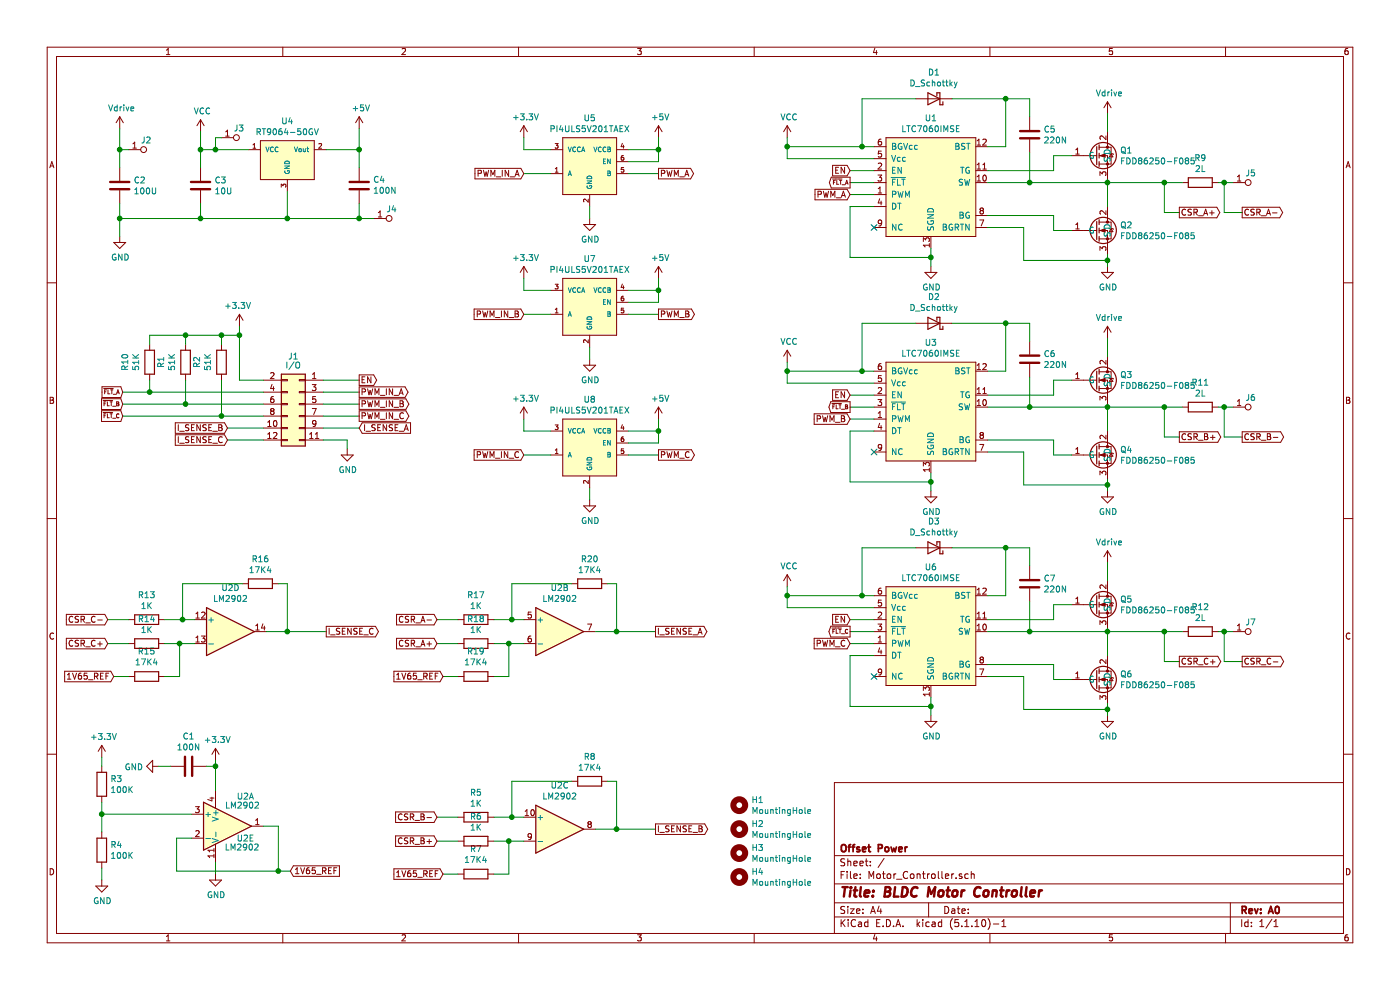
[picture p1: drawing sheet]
EESchema Schematic File Version 4
EELAYER 30 0
EELAYER END
$Descr A4 11693 8268
encoding utf-8
Sheet 1 1
Title "BLDC Motor Controller"
Date ""
Rev "A0"
Comp "Offset Power"
Comment1 ""
Comment2 ""
Comment3 ""
Comment4 ""
$EndDescr
$Comp
L Project_Library:LTC7060IMSE U1
U 1 1
P 7775 1500
F 0 "U1" H 7775 2015 50  0000 C CNN
F 1 "LTC7060IMSE" H 7775 1924 50  0000 C CNN
F 2 "Package_SO:MSOP-12-1EP_3x4mm_P0.65mm_EP1.65x2.85mm" H 7775 725 50  0001 C CNN
F 3 "" H 7500 1900 50  0001 C CNN
	1    7775 1500
	1    0    0    -1  
$EndComp
$Comp
L power:VCC #PWR0101
U 1 1
P 6575 1150
F 0 "#PWR0101" H 6575 1000 50  0001 C CNN
F 1 "VCC" H 6590 1323 50  0000 C CNN
F 2 "" H 6575 1150 50  0001 C CNN
F 3 "" H 6575 1150 50  0001 C CNN
	1    6575 1150
	1    0    0    -1  
$EndComp
Wire Wire Line
	6575 1150 6575 1225
Wire Wire Line
	7300 1325 6575 1325
Wire Wire Line
	6575 1325 6575 1225
Connection ~ 6575 1225
Wire Wire Line
	6575 1225 7200 1225
Wire Wire Line
	7100 1525 7300 1525
Text GLabel 7100 1625 0    50   Input ~ 0
PWM_A
NoConn ~ 7300 1900
Wire Wire Line
	7300 1725 7100 1725
Wire Wire Line
	7100 1725 7100 2150
Wire Wire Line
	7100 2150 7775 2150
Wire Wire Line
	7775 2150 7775 2075
$Comp
L power:GND #PWR0102
U 1 1
P 7775 2225
F 0 "#PWR0102" H 7775 1975 50  0001 C CNN
F 1 "GND" H 7780 2052 50  0000 C CNN
F 2 "" H 7775 2225 50  0001 C CNN
F 3 "" H 7775 2225 50  0001 C CNN
	1    7775 2225
	1    0    0    -1  
$EndComp
Wire Wire Line
	7775 2225 7775 2150
Connection ~ 7775 2150
$Comp
L Device:D_Schottky D1
U 1 1
P 7800 825
F 0 "D1" H 7800 608 50  0000 C CNN
F 1 "D_Schottky" H 7800 699 50  0000 C CNN
F 2 "Diode_SMD:D_SOD-123F" H 7800 825 50  0001 C CNN
F 3 "~" H 7800 825 50  0001 C CNN
	1    7800 825 
	-1   0    0    1   
$EndComp
Wire Wire Line
	7650 825  7200 825 
Wire Wire Line
	7200 825  7200 1225
Connection ~ 7200 1225
Wire Wire Line
	7200 1225 7300 1225
Wire Wire Line
	7950 825  8400 825 
Wire Wire Line
	8400 825  8400 1225
Wire Wire Line
	8400 1225 8250 1225
$Comp
L Project_Library:FDD86250-F085‎ Q2
U 1 1
P 9250 1925
F 0 "Q2" H 9354 1971 50  0000 L CNN
F 1 "FDD86250-F085‎" H 9354 1880 50  0000 L CNN
F 2 "Package_TO_SOT_SMD:TO-252-2" H 9275 1450 50  0001 C CNN
F 3 "" H 9200 2100 50  0001 C CNN
	1    9250 1925
	1    0    0    -1  
$EndComp
$Comp
L Project_Library:FDD86250-F085‎ Q1
U 1 1
P 9250 1300
F 0 "Q1" H 9354 1346 50  0000 L CNN
F 1 "FDD86250-F085‎" H 9354 1255 50  0000 L CNN
F 2 "Package_TO_SOT_SMD:TO-252-2" H 9275 825 50  0001 C CNN
F 3 "" H 9200 1475 50  0001 C CNN
	1    9250 1300
	1    0    0    -1  
$EndComp
Wire Wire Line
	8950 1925 8800 1925
Wire Wire Line
	8800 1925 8800 1800
Wire Wire Line
	8800 1800 8250 1800
$Comp
L power:GND #PWR0103
U 1 1
P 9250 2225
F 0 "#PWR0103" H 9250 1975 50  0001 C CNN
F 1 "GND" H 9255 2052 50  0000 C CNN
F 2 "" H 9250 2225 50  0001 C CNN
F 3 "" H 9250 2225 50  0001 C CNN
	1    9250 2225
	1    0    0    -1  
$EndComp
Wire Wire Line
	9250 2225 9250 2175
Wire Wire Line
	8250 1900 8550 1900
Wire Wire Line
	8550 1900 8550 2175
Wire Wire Line
	8550 2175 9250 2175
Connection ~ 9250 2175
Wire Wire Line
	9250 2175 9250 2125
Wire Wire Line
	8250 1525 8600 1525
Wire Wire Line
	9250 1525 9250 1500
Connection ~ 9250 1525
Wire Wire Line
	8950 1300 8800 1300
Wire Wire Line
	8800 1300 8800 1425
Wire Wire Line
	8800 1425 8250 1425
$Comp
L power:Vdrive #PWR0104
U 1 1
P 9250 950
F 0 "#PWR0104" H 9050 800 50  0001 C CNN
F 1 "Vdrive" H 9265 1123 50  0000 C CNN
F 2 "" H 9250 950 50  0001 C CNN
F 3 "" H 9250 950 50  0001 C CNN
	1    9250 950 
	1    0    0    -1  
$EndComp
Wire Wire Line
	9250 950  9250 1100
$Comp
L Project_Library:PowerTab J2
U 1 1
P 1125 1250
F 0 "J2" H 1075 1175 50  0000 R CNN
F 1 "PowerTab" H 922 1220 50  0001 R CNN
F 2 "TestPoint:TestPoint_THTPad_D4.0mm_Drill2.0mm" H 1025 975 50  0001 C CNN
F 3 "" H 1125 1250 50  0001 C CNN
	1    1125 1250
	-1   0    0    1   
$EndComp
Wire Wire Line
	9250 1525 9250 1725
$Comp
L Device:C C1
U 1 1
P 1575 6400
F 0 "C1" V 1323 6400 50  0000 C CNN
F 1 "100N" V 1414 6400 50  0000 C CNN
F 2 "Capacitor_SMD:C_0603_1608Metric_Pad1.08x0.95mm_HandSolder" H 1613 6250 50  0001 C CNN
F 3 "~" H 1575 6400 50  0001 C CNN
	1    1575 6400
	0    1    1    0   
$EndComp
Wire Wire Line
	1725 6400 1800 6400
$Comp
L power:+3.3V #PWR0109
U 1 1
P 1800 6350
F 0 "#PWR0109" H 1800 6200 50  0001 C CNN
F 1 "+3.3V" H 1815 6523 50  0000 C CNN
F 2 "" H 1800 6350 50  0001 C CNN
F 3 "" H 1800 6350 50  0001 C CNN
	1    1800 6350
	1    0    0    -1  
$EndComp
$Comp
L power:GND #PWR0110
U 1 1
P 1325 6400
F 0 "#PWR0110" H 1325 6150 50  0001 C CNN
F 1 "GND" V 1330 6272 50  0000 R CNN
F 2 "" H 1325 6400 50  0001 C CNN
F 3 "" H 1325 6400 50  0001 C CNN
	1    1325 6400
	0    1    1    0   
$EndComp
$Comp
L Device:R R3
U 1 1
P 850 6550
F 0 "R3" H 920 6596 50  0000 L CNN
F 1 "100K" H 920 6505 50  0000 L CNN
F 2 "Resistor_SMD:R_1206_3216Metric_Pad1.30x1.75mm_HandSolder" V 780 6550 50  0001 C CNN
F 3 "~" H 850 6550 50  0001 C CNN
	1    850  6550
	1    0    0    -1  
$EndComp
$Comp
L Device:R R4
U 1 1
P 850 7100
F 0 "R4" H 920 7146 50  0000 L CNN
F 1 "100K" H 920 7055 50  0000 L CNN
F 2 "Resistor_SMD:R_1206_3216Metric_Pad1.30x1.75mm_HandSolder" V 780 7100 50  0001 C CNN
F 3 "~" H 850 7100 50  0001 C CNN
	1    850  7100
	1    0    0    -1  
$EndComp
Wire Wire Line
	1600 7000 1475 7000
Wire Wire Line
	1475 7000 1475 7275
Wire Wire Line
	1475 7275 2325 7275
Wire Wire Line
	2325 7275 2325 6900
Wire Wire Line
	2325 6900 2200 6900
Wire Wire Line
	1600 6800 850  6800
Wire Wire Line
	850  6800 850  6700
Wire Wire Line
	850  6800 850  6950
Connection ~ 850  6800
$Comp
L power:GND #PWR0111
U 1 1
P 850 7350
F 0 "#PWR0111" H 850 7100 50  0001 C CNN
F 1 "GND" H 855 7177 50  0000 C CNN
F 2 "" H 850 7350 50  0001 C CNN
F 3 "" H 850 7350 50  0001 C CNN
	1    850  7350
	1    0    0    -1  
$EndComp
Wire Wire Line
	850  7350 850  7250
$Comp
L power:+3.3V #PWR0112
U 1 1
P 850 6325
F 0 "#PWR0112" H 850 6175 50  0001 C CNN
F 1 "+3.3V" H 865 6498 50  0000 C CNN
F 2 "" H 850 6325 50  0001 C CNN
F 3 "" H 850 6325 50  0001 C CNN
	1    850  6325
	1    0    0    -1  
$EndComp
Wire Wire Line
	1800 6350 1800 6400
$Comp
L Device:R R5
U 1 1
P 3975 6825
F 0 "R5" V 3768 6825 50  0000 C CNN
F 1 "1K" V 3859 6825 50  0000 C CNN
F 2 "Resistor_SMD:R_1206_3216Metric_Pad1.30x1.75mm_HandSolder" V 3905 6825 50  0001 C CNN
F 3 "~" H 3975 6825 50  0001 C CNN
	1    3975 6825
	0    1    1    0   
$EndComp
Connection ~ 1800 6400
Wire Wire Line
	1800 6400 1800 6600
$Comp
L Device:R R6
U 1 1
P 3975 7025
F 0 "R6" V 3768 7025 50  0000 C CNN
F 1 "1K" V 3859 7025 50  0000 C CNN
F 2 "Resistor_SMD:R_1206_3216Metric_Pad1.30x1.75mm_HandSolder" V 3905 7025 50  0001 C CNN
F 3 "~" H 3975 7025 50  0001 C CNN
	1    3975 7025
	0    1    1    0   
$EndComp
Wire Wire Line
	4125 6825 4275 6825
Wire Wire Line
	4375 7025 4250 7025
Wire Wire Line
	3825 7025 3650 7025
Wire Wire Line
	3825 6825 3650 6825
$Comp
L Device:R R8
U 1 1
P 4925 6525
F 0 "R8" V 4718 6525 50  0000 C CNN
F 1 "17K4" V 4809 6525 50  0000 C CNN
F 2 "Resistor_SMD:R_1206_3216Metric_Pad1.30x1.75mm_HandSolder" V 4855 6525 50  0001 C CNN
F 3 "~" H 4925 6525 50  0001 C CNN
	1    4925 6525
	0    1    1    0   
$EndComp
$Comp
L power:GND #PWR0113
U 1 1
P 1800 7300
F 0 "#PWR0113" H 1800 7050 50  0001 C CNN
F 1 "GND" H 1805 7127 50  0000 C CNN
F 2 "" H 1800 7300 50  0001 C CNN
F 3 "" H 1800 7300 50  0001 C CNN
	1    1800 7300
	1    0    0    -1  
$EndComp
Wire Wire Line
	1800 7300 1800 7200
$Comp
L Device:R R7
U 1 1
P 3975 7300
F 0 "R7" V 4182 7300 50  0000 C CNN
F 1 "17K4" V 4091 7300 50  0000 C CNN
F 2 "Resistor_SMD:R_1206_3216Metric_Pad1.30x1.75mm_HandSolder" V 3905 7300 50  0001 C CNN
F 3 "~" H 3975 7300 50  0001 C CNN
	1    3975 7300
	0    -1   -1   0   
$EndComp
Connection ~ 4250 7025
Wire Wire Line
	4250 7025 4125 7025
Wire Wire Line
	4275 6825 4275 6525
Wire Wire Line
	4275 6525 4775 6525
Connection ~ 4275 6825
Wire Wire Line
	4275 6825 4375 6825
Wire Wire Line
	5075 6525 5150 6525
Wire Wire Line
	5150 6525 5150 6925
Wire Wire Line
	5150 6925 4975 6925
Wire Wire Line
	5150 6925 5475 6925
Connection ~ 5150 6925
Wire Wire Line
	4125 7300 4250 7300
Wire Wire Line
	4250 7025 4250 7300
$Comp
L Device:R R9
U 1 1
P 10025 1525
F 0 "R9" V 9818 1525 50  0000 C CNN
F 1 "2L" V 9909 1525 50  0000 C CNN
F 2 "Project_Library:CSS2H-3920K-2L00FE_Small_Outline" V 9955 1525 50  0001 C CNN
F 3 "~" H 10025 1525 50  0001 C CNN
	1    10025 1525
	0    1    1    0   
$EndComp
Wire Wire Line
	9250 1525 9725 1525
Wire Wire Line
	10175 1525 10225 1525
Text GLabel 10375 1775 2    50   Output ~ 0
CSR_A-
Text GLabel 9850 1775 2    50   Output ~ 0
CSR_A+
Wire Wire Line
	10375 1775 10225 1775
Wire Wire Line
	10225 1775 10225 1525
Connection ~ 10225 1525
Wire Wire Line
	10225 1525 10300 1525
Wire Wire Line
	9850 1775 9725 1775
Wire Wire Line
	9725 1775 9725 1525
Connection ~ 9725 1525
Wire Wire Line
	9725 1525 9875 1525
Text GLabel 3650 7025 0    50   Input ~ 0
CSR_B+
Text GLabel 3650 6825 0    50   Input ~ 0
CSR_B-
Text GLabel 5475 6925 2    50   Output ~ 0
I_SENSE_B
$Comp
L Project_Library:PowerTab J4
U 1 1
P 3175 1825
F 0 "J4" H 3125 1750 50  0000 R CNN
F 1 "PowerTab" H 2972 1795 50  0001 R CNN
F 2 "TestPoint:TestPoint_THTPad_D4.0mm_Drill2.0mm" H 3075 1550 50  0001 C CNN
F 3 "" H 3175 1825 50  0001 C CNN
	1    3175 1825
	-1   0    0    1   
$EndComp
$Comp
L power:GND #PWR02
U 1 1
P 1000 1975
F 0 "#PWR02" H 1000 1725 50  0001 C CNN
F 1 "GND" H 1005 1802 50  0000 C CNN
F 2 "" H 1000 1975 50  0001 C CNN
F 3 "" H 1000 1975 50  0001 C CNN
	1    1000 1975
	1    0    0    -1  
$EndComp
Wire Wire Line
	1000 1975 1000 1825
Wire Wire Line
	1000 1825 1675 1825
$Comp
L power:Vdrive #PWR01
U 1 1
P 1000 1075
F 0 "#PWR01" H 800 925 50  0001 C CNN
F 1 "Vdrive" H 1015 1248 50  0000 C CNN
F 2 "" H 1000 1075 50  0001 C CNN
F 3 "" H 1000 1075 50  0001 C CNN
	1    1000 1075
	1    0    0    -1  
$EndComp
Wire Wire Line
	1000 1075 1000 1250
Wire Wire Line
	1000 1250 1075 1250
$Comp
L power:VCC #PWR03
U 1 1
P 1675 1100
F 0 "#PWR03" H 1675 950 50  0001 C CNN
F 1 "VCC" H 1690 1273 50  0000 C CNN
F 2 "" H 1675 1100 50  0001 C CNN
F 3 "" H 1675 1100 50  0001 C CNN
	1    1675 1100
	1    0    0    -1  
$EndComp
Wire Wire Line
	1675 1100 1675 1250
$Comp
L Device:C C2
U 1 1
P 1000 1550
F 0 "C2" H 1115 1596 50  0000 L CNN
F 1 "100U" H 1115 1505 50  0000 L CNN
F 2 "Capacitor_THT:CP_Radial_D10.0mm_P5.00mm" H 1038 1400 50  0001 C CNN
F 3 "~" H 1000 1550 50  0001 C CNN
	1    1000 1550
	1    0    0    -1  
$EndComp
$Comp
L Device:C C3
U 1 1
P 1675 1550
F 0 "C3" H 1790 1596 50  0000 L CNN
F 1 "10U" H 1790 1505 50  0000 L CNN
F 2 "Capacitor_THT:CP_Radial_D5.0mm_P2.00mm" H 1713 1400 50  0001 C CNN
F 3 "~" H 1675 1550 50  0001 C CNN
	1    1675 1550
	1    0    0    -1  
$EndComp
Wire Wire Line
	1675 1400 1675 1250
Connection ~ 1675 1250
Wire Wire Line
	1675 1825 1675 1700
Connection ~ 1675 1825
Wire Wire Line
	1000 1400 1000 1250
Connection ~ 1000 1250
Wire Wire Line
	1000 1700 1000 1825
Connection ~ 1000 1825
$Comp
L Project_Library:PowerTab J5
U 1 1
P 10350 1525
F 0 "J5" H 10300 1450 50  0000 R CNN
F 1 "PowerTab" H 10147 1495 50  0001 R CNN
F 2 "TestPoint:TestPoint_THTPad_D4.0mm_Drill2.0mm" H 10250 1250 50  0001 C CNN
F 3 "" H 10350 1525 50  0001 C CNN
	1    10350 1525
	-1   0    0    1   
$EndComp
Wire Wire Line
	3125 1825 3000 1825
Wire Wire Line
	2400 1825 2400 1600
$Comp
L Project_Library:RT9064-50GV U4
U 1 1
P 2400 1300
F 0 "U4" H 2400 1590 50  0000 C CNN
F 1 "RT9064-50GV" H 2400 1499 50  0000 C CNN
F 2 "Package_TO_SOT_SMD:SOT-23" H 2425 775 50  0001 C CNN
F 3 "" H 2275 1350 50  0001 C CNN
	1    2400 1300
	1    0    0    -1  
$EndComp
$Comp
L power:+5V #PWR0114
U 1 1
P 3000 1075
F 0 "#PWR0114" H 3000 925 50  0001 C CNN
F 1 "+5V" H 3015 1248 50  0000 C CNN
F 2 "" H 3000 1075 50  0001 C CNN
F 3 "" H 3000 1075 50  0001 C CNN
	1    3000 1075
	1    0    0    -1  
$EndComp
Wire Wire Line
	3000 1075 3000 1250
Wire Wire Line
	3000 1250 2725 1250
$Comp
L Device:C C4
U 1 1
P 3000 1550
F 0 "C4" H 2885 1504 50  0000 R CNN
F 1 "100N" H 2885 1595 50  0000 R CNN
F 2 "Capacitor_SMD:C_0603_1608Metric_Pad1.08x0.95mm_HandSolder" H 3038 1400 50  0001 C CNN
F 3 "~" H 3000 1550 50  0001 C CNN
	1    3000 1550
	-1   0    0    1   
$EndComp
Wire Wire Line
	3000 1400 3000 1250
Connection ~ 3000 1250
Wire Wire Line
	3000 1700 3000 1825
Wire Wire Line
	3000 1825 2400 1825
Connection ~ 2400 1825
$Comp
L power:+3.3V #PWR0115
U 1 1
P 4375 1150
F 0 "#PWR0115" H 4375 1000 50  0001 C CNN
F 1 "+3.3V" H 4390 1323 50  0000 C CNN
F 2 "" H 4375 1150 50  0001 C CNN
F 3 "" H 4375 1150 50  0001 C CNN
	1    4375 1150
	1    0    0    -1  
$EndComp
Wire Wire Line
	4375 1150 4375 1250
$Comp
L power:+5V #PWR0116
U 1 1
P 5500 1150
F 0 "#PWR0116" H 5500 1000 50  0001 C CNN
F 1 "+5V" H 5515 1323 50  0000 C CNN
F 2 "" H 5500 1150 50  0001 C CNN
F 3 "" H 5500 1150 50  0001 C CNN
	1    5500 1150
	1    0    0    -1  
$EndComp
Wire Wire Line
	5500 1150 5500 1250
Wire Wire Line
	2000 2725 2000 2800
Wire Wire Line
	2000 3175 2200 3175
$Comp
L power:GND #PWR0119
U 1 1
P 2900 3750
F 0 "#PWR0119" H 2900 3500 50  0001 C CNN
F 1 "GND" H 2905 3577 50  0000 C CNN
F 2 "" H 2900 3750 50  0001 C CNN
F 3 "" H 2900 3750 50  0001 C CNN
	1    2900 3750
	1    0    0    -1  
$EndComp
Wire Wire Line
	2900 3750 2900 3675
Wire Wire Line
	2900 3675 2700 3675
Text GLabel 3000 3275 2    50   Output ~ 0
PWM_IN_A
Text GLabel 3000 3575 2    50   Input ~ 0
I_SENSE_A
Wire Wire Line
	3000 3275 2700 3275
Wire Wire Line
	3000 3575 2700 3575
Connection ~ 3000 1825
Wire Wire Line
	1675 1825 2400 1825
$Comp
L Device:C C5
U 1 1
P 8600 1125
F 0 "C5" H 8715 1171 50  0000 L CNN
F 1 "220N" H 8715 1080 50  0000 L CNN
F 2 "Capacitor_SMD:C_0603_1608Metric_Pad1.08x0.95mm_HandSolder" H 8638 975 50  0001 C CNN
F 3 "~" H 8600 1125 50  0001 C CNN
	1    8600 1125
	1    0    0    -1  
$EndComp
Wire Wire Line
	8600 975  8600 825 
Wire Wire Line
	8600 825  8400 825 
Connection ~ 8400 825 
Wire Wire Line
	8600 1275 8600 1525
Connection ~ 8600 1525
Wire Wire Line
	8600 1525 9250 1525
Text GLabel 4375 1450 0    50   Input ~ 0
PWM_IN_A
Text GLabel 5500 1450 2    50   Output ~ 0
PWM_A
Connection ~ 5500 1250
Wire Wire Line
	5500 1350 5500 1250
Wire Wire Line
	4375 1450 4600 1450
Wire Wire Line
	5500 1250 5250 1250
Wire Wire Line
	5250 1350 5500 1350
Wire Wire Line
	4375 1250 4600 1250
Wire Wire Line
	4925 1825 4925 1725
$Comp
L power:GND #PWR0117
U 1 1
P 4925 1825
F 0 "#PWR0117" H 4925 1575 50  0001 C CNN
F 1 "GND" H 4930 1652 50  0000 C CNN
F 2 "" H 4925 1825 50  0001 C CNN
F 3 "" H 4925 1825 50  0001 C CNN
	1    4925 1825
	1    0    0    -1  
$EndComp
Wire Wire Line
	5500 1450 5250 1450
$Comp
L Project_Library:PI4ULS5V201TAEX U5
U 1 1
P 4925 1375
F 0 "U5" H 4925 1765 50  0000 C CNN
F 1 "PI4ULS5V201TAEX" H 4925 1674 50  0000 C CNN
F 2 "Package_TO_SOT_SMD:SOT-23-6" H 4925 700 50  0001 C CNN
F 3 "" H 4875 1575 50  0001 C CNN
	1    4925 1375
	1    0    0    -1  
$EndComp
$Comp
L Connector_Generic:Conn_02x06_Odd_Even J1
U 1 1
P 2500 3375
F 0 "J1" H 2550 3775 50  0000 C CNN
F 1 "I/O" H 2550 3700 50  0000 C CNN
F 2 "Connector_PinHeader_2.54mm:PinHeader_2x06_P2.54mm_Vertical" H 2500 3375 50  0001 C CNN
F 3 "~" H 2500 3375 50  0001 C CNN
	1    2500 3375
	-1   0    0    -1  
$EndComp
Connection ~ 2000 2800
Wire Wire Line
	2000 2800 2000 3175
Text GLabel 3000 3175 2    50   Output ~ 0
EN
Wire Wire Line
	3000 3175 2700 3175
Text GLabel 1025 3375 0    33   Input ~ 0
~FLT~_B
Text GLabel 1025 3275 0    33   Input ~ 0
~FLT~_A
Text GLabel 7100 1525 0    33   Output ~ 0
~FLT~_A
Text GLabel 7100 1425 0    50   Input ~ 0
EN
Wire Wire Line
	7100 1425 7300 1425
Wire Wire Line
	7100 1625 7300 1625
$Comp
L Mechanical:MountingHole H1
U 1 1
P 6175 6725
F 0 "H1" H 6275 6771 50  0000 L CNN
F 1 "MountingHole" H 6275 6680 50  0000 L CNN
F 2 "MountingHole:MountingHole_2.2mm_M2" H 6175 6725 50  0001 C CNN
F 3 "~" H 6175 6725 50  0001 C CNN
	1    6175 6725
	1    0    0    -1  
$EndComp
$Comp
L Mechanical:MountingHole H2
U 1 1
P 6175 6925
F 0 "H2" H 6275 6971 50  0000 L CNN
F 1 "MountingHole" H 6275 6880 50  0000 L CNN
F 2 "MountingHole:MountingHole_2.2mm_M2" H 6175 6925 50  0001 C CNN
F 3 "~" H 6175 6925 50  0001 C CNN
	1    6175 6925
	1    0    0    -1  
$EndComp
$Comp
L Mechanical:MountingHole H3
U 1 1
P 6175 7125
F 0 "H3" H 6275 7171 50  0000 L CNN
F 1 "MountingHole" H 6275 7080 50  0000 L CNN
F 2 "MountingHole:MountingHole_2.2mm_M2" H 6175 7125 50  0001 C CNN
F 3 "~" H 6175 7125 50  0001 C CNN
	1    6175 7125
	1    0    0    -1  
$EndComp
$Comp
L Mechanical:MountingHole H4
U 1 1
P 6175 7325
F 0 "H4" H 6275 7371 50  0000 L CNN
F 1 "MountingHole" H 6275 7280 50  0000 L CNN
F 2 "MountingHole:MountingHole_2.2mm_M2" H 6175 7325 50  0001 C CNN
F 3 "~" H 6175 7325 50  0001 C CNN
	1    6175 7325
	1    0    0    -1  
$EndComp
Text GLabel 1025 3475 0    33   Input ~ 0
~FLT~_C
Text GLabel 3000 3375 2    50   Output ~ 0
PWM_IN_B
Wire Wire Line
	3000 3375 2700 3375
Text GLabel 3000 3475 2    50   Output ~ 0
PWM_IN_C
Wire Wire Line
	3000 3475 2700 3475
$Comp
L Project_Library:LTC7060IMSE U3
U 1 1
P 7775 3375
F 0 "U3" H 7775 3890 50  0000 C CNN
F 1 "LTC7060IMSE" H 7775 3799 50  0000 C CNN
F 2 "Package_SO:MSOP-12-1EP_3x4mm_P0.65mm_EP1.65x2.85mm" H 7775 2600 50  0001 C CNN
F 3 "" H 7500 3775 50  0001 C CNN
	1    7775 3375
	1    0    0    -1  
$EndComp
$Comp
L power:VCC #PWR04
U 1 1
P 6575 3025
F 0 "#PWR04" H 6575 2875 50  0001 C CNN
F 1 "VCC" H 6590 3198 50  0000 C CNN
F 2 "" H 6575 3025 50  0001 C CNN
F 3 "" H 6575 3025 50  0001 C CNN
	1    6575 3025
	1    0    0    -1  
$EndComp
Wire Wire Line
	6575 3025 6575 3100
Wire Wire Line
	7300 3200 6575 3200
Wire Wire Line
	6575 3200 6575 3100
Connection ~ 6575 3100
Wire Wire Line
	6575 3100 7200 3100
Wire Wire Line
	7100 3400 7300 3400
Text GLabel 7100 3500 0    50   Input ~ 0
PWM_B
NoConn ~ 7300 3775
Wire Wire Line
	7300 3600 7100 3600
Wire Wire Line
	7100 3600 7100 4025
Wire Wire Line
	7100 4025 7775 4025
Wire Wire Line
	7775 4025 7775 3950
$Comp
L power:GND #PWR06
U 1 1
P 7775 4100
F 0 "#PWR06" H 7775 3850 50  0001 C CNN
F 1 "GND" H 7780 3927 50  0000 C CNN
F 2 "" H 7775 4100 50  0001 C CNN
F 3 "" H 7775 4100 50  0001 C CNN
	1    7775 4100
	1    0    0    -1  
$EndComp
Wire Wire Line
	7775 4100 7775 4025
Connection ~ 7775 4025
$Comp
L Device:D_Schottky D2
U 1 1
P 7800 2700
F 0 "D2" H 7800 2483 50  0000 C CNN
F 1 "D_Schottky" H 7800 2574 50  0000 C CNN
F 2 "Diode_SMD:D_SOD-123F" H 7800 2700 50  0001 C CNN
F 3 "~" H 7800 2700 50  0001 C CNN
	1    7800 2700
	-1   0    0    1   
$EndComp
Wire Wire Line
	7650 2700 7200 2700
Wire Wire Line
	7200 2700 7200 3100
Connection ~ 7200 3100
Wire Wire Line
	7200 3100 7300 3100
Wire Wire Line
	7950 2700 8400 2700
Wire Wire Line
	8400 2700 8400 3100
Wire Wire Line
	8400 3100 8250 3100
$Comp
L Project_Library:FDD86250-F085‎ Q4
U 1 1
P 9250 3800
F 0 "Q4" H 9354 3846 50  0000 L CNN
F 1 "FDD86250-F085‎" H 9354 3755 50  0000 L CNN
F 2 "Package_TO_SOT_SMD:TO-252-2" H 9275 3325 50  0001 C CNN
F 3 "" H 9200 3975 50  0001 C CNN
	1    9250 3800
	1    0    0    -1  
$EndComp
$Comp
L Project_Library:FDD86250-F085‎ Q3
U 1 1
P 9250 3175
F 0 "Q3" H 9354 3221 50  0000 L CNN
F 1 "FDD86250-F085‎" H 9354 3130 50  0000 L CNN
F 2 "Package_TO_SOT_SMD:TO-252-2" H 9275 2700 50  0001 C CNN
F 3 "" H 9200 3350 50  0001 C CNN
	1    9250 3175
	1    0    0    -1  
$EndComp
Wire Wire Line
	8950 3800 8800 3800
Wire Wire Line
	8800 3800 8800 3675
Wire Wire Line
	8800 3675 8250 3675
$Comp
L power:GND #PWR09
U 1 1
P 9250 4100
F 0 "#PWR09" H 9250 3850 50  0001 C CNN
F 1 "GND" H 9255 3927 50  0000 C CNN
F 2 "" H 9250 4100 50  0001 C CNN
F 3 "" H 9250 4100 50  0001 C CNN
	1    9250 4100
	1    0    0    -1  
$EndComp
Wire Wire Line
	9250 4100 9250 4050
Wire Wire Line
	8250 3775 8550 3775
Wire Wire Line
	8550 3775 8550 4050
Wire Wire Line
	8550 4050 9250 4050
Connection ~ 9250 4050
Wire Wire Line
	9250 4050 9250 4000
Wire Wire Line
	8250 3400 8600 3400
Wire Wire Line
	9250 3400 9250 3375
Connection ~ 9250 3400
Wire Wire Line
	8950 3175 8800 3175
Wire Wire Line
	8800 3175 8800 3300
Wire Wire Line
	8800 3300 8250 3300
$Comp
L power:Vdrive #PWR08
U 1 1
P 9250 2825
F 0 "#PWR08" H 9050 2675 50  0001 C CNN
F 1 "Vdrive" H 9265 2998 50  0000 C CNN
F 2 "" H 9250 2825 50  0001 C CNN
F 3 "" H 9250 2825 50  0001 C CNN
	1    9250 2825
	1    0    0    -1  
$EndComp
Wire Wire Line
	9250 2825 9250 2975
Wire Wire Line
	9250 3400 9250 3600
$Comp
L Device:R R11
U 1 1
P 10025 3400
F 0 "R11" V 9818 3400 50  0000 C CNN
F 1 "2L" V 9909 3400 50  0000 C CNN
F 2 "Project_Library:CSS2H-3920K-2L00FE_Small_Outline" V 9955 3400 50  0001 C CNN
F 3 "~" H 10025 3400 50  0001 C CNN
	1    10025 3400
	0    1    1    0   
$EndComp
Wire Wire Line
	9250 3400 9725 3400
Wire Wire Line
	10175 3400 10225 3400
Text GLabel 10375 3650 2    50   Output ~ 0
CSR_B-
Text GLabel 9850 3650 2    50   Output ~ 0
CSR_B+
Wire Wire Line
	10375 3650 10225 3650
Wire Wire Line
	10225 3650 10225 3400
Connection ~ 10225 3400
Wire Wire Line
	10225 3400 10300 3400
Wire Wire Line
	9850 3650 9725 3650
Wire Wire Line
	9725 3650 9725 3400
Connection ~ 9725 3400
Wire Wire Line
	9725 3400 9875 3400
$Comp
L Device:C C6
U 1 1
P 8600 3000
F 0 "C6" H 8715 3046 50  0000 L CNN
F 1 "220N" H 8715 2955 50  0000 L CNN
F 2 "Capacitor_SMD:C_0603_1608Metric_Pad1.08x0.95mm_HandSolder" H 8638 2850 50  0001 C CNN
F 3 "~" H 8600 3000 50  0001 C CNN
	1    8600 3000
	1    0    0    -1  
$EndComp
Wire Wire Line
	8600 2850 8600 2700
Wire Wire Line
	8600 2700 8400 2700
Connection ~ 8400 2700
Wire Wire Line
	8600 3150 8600 3400
Connection ~ 8600 3400
Wire Wire Line
	8600 3400 9250 3400
Text GLabel 7100 3400 0    33   Output ~ 0
~FLT~_B
Text GLabel 7100 3300 0    50   Input ~ 0
EN
Wire Wire Line
	7100 3300 7300 3300
Wire Wire Line
	7100 3500 7300 3500
$Comp
L Project_Library:LTC7060IMSE U6
U 1 1
P 7775 5250
F 0 "U6" H 7775 5765 50  0000 C CNN
F 1 "LTC7060IMSE" H 7775 5674 50  0000 C CNN
F 2 "Package_SO:MSOP-12-1EP_3x4mm_P0.65mm_EP1.65x2.85mm" H 7775 4475 50  0001 C CNN
F 3 "" H 7500 5650 50  0001 C CNN
	1    7775 5250
	1    0    0    -1  
$EndComp
$Comp
L power:VCC #PWR05
U 1 1
P 6575 4900
F 0 "#PWR05" H 6575 4750 50  0001 C CNN
F 1 "VCC" H 6590 5073 50  0000 C CNN
F 2 "" H 6575 4900 50  0001 C CNN
F 3 "" H 6575 4900 50  0001 C CNN
	1    6575 4900
	1    0    0    -1  
$EndComp
Wire Wire Line
	6575 4900 6575 4975
Wire Wire Line
	7300 5075 6575 5075
Wire Wire Line
	6575 5075 6575 4975
Connection ~ 6575 4975
Wire Wire Line
	6575 4975 7200 4975
Wire Wire Line
	7100 5275 7300 5275
Text GLabel 7100 5375 0    50   Input ~ 0
PWM_C
NoConn ~ 7300 5650
Wire Wire Line
	7300 5475 7100 5475
Wire Wire Line
	7100 5475 7100 5900
Wire Wire Line
	7100 5900 7775 5900
Wire Wire Line
	7775 5900 7775 5825
$Comp
L power:GND #PWR07
U 1 1
P 7775 5975
F 0 "#PWR07" H 7775 5725 50  0001 C CNN
F 1 "GND" H 7780 5802 50  0000 C CNN
F 2 "" H 7775 5975 50  0001 C CNN
F 3 "" H 7775 5975 50  0001 C CNN
	1    7775 5975
	1    0    0    -1  
$EndComp
Wire Wire Line
	7775 5975 7775 5900
Connection ~ 7775 5900
$Comp
L Device:D_Schottky D3
U 1 1
P 7800 4575
F 0 "D3" H 7800 4358 50  0000 C CNN
F 1 "D_Schottky" H 7800 4449 50  0000 C CNN
F 2 "Diode_SMD:D_SOD-123F" H 7800 4575 50  0001 C CNN
F 3 "~" H 7800 4575 50  0001 C CNN
	1    7800 4575
	-1   0    0    1   
$EndComp
Wire Wire Line
	7650 4575 7200 4575
Wire Wire Line
	7200 4575 7200 4975
Connection ~ 7200 4975
Wire Wire Line
	7200 4975 7300 4975
Wire Wire Line
	7950 4575 8400 4575
Wire Wire Line
	8400 4575 8400 4975
Wire Wire Line
	8400 4975 8250 4975
$Comp
L Project_Library:FDD86250-F085‎ Q6
U 1 1
P 9250 5675
F 0 "Q6" H 9354 5721 50  0000 L CNN
F 1 "FDD86250-F085‎" H 9354 5630 50  0000 L CNN
F 2 "Package_TO_SOT_SMD:TO-252-2" H 9275 5200 50  0001 C CNN
F 3 "" H 9200 5850 50  0001 C CNN
	1    9250 5675
	1    0    0    -1  
$EndComp
$Comp
L Project_Library:FDD86250-F085‎ Q5
U 1 1
P 9250 5050
F 0 "Q5" H 9354 5096 50  0000 L CNN
F 1 "FDD86250-F085‎" H 9354 5005 50  0000 L CNN
F 2 "Package_TO_SOT_SMD:TO-252-2" H 9275 4575 50  0001 C CNN
F 3 "" H 9200 5225 50  0001 C CNN
	1    9250 5050
	1    0    0    -1  
$EndComp
Wire Wire Line
	8950 5675 8800 5675
Wire Wire Line
	8800 5675 8800 5550
Wire Wire Line
	8800 5550 8250 5550
$Comp
L power:GND #PWR011
U 1 1
P 9250 5975
F 0 "#PWR011" H 9250 5725 50  0001 C CNN
F 1 "GND" H 9255 5802 50  0000 C CNN
F 2 "" H 9250 5975 50  0001 C CNN
F 3 "" H 9250 5975 50  0001 C CNN
	1    9250 5975
	1    0    0    -1  
$EndComp
Wire Wire Line
	9250 5975 9250 5925
Wire Wire Line
	8250 5650 8550 5650
Wire Wire Line
	8550 5650 8550 5925
Wire Wire Line
	8550 5925 9250 5925
Connection ~ 9250 5925
Wire Wire Line
	9250 5925 9250 5875
Wire Wire Line
	8250 5275 8600 5275
Wire Wire Line
	9250 5275 9250 5250
Connection ~ 9250 5275
Wire Wire Line
	8950 5050 8800 5050
Wire Wire Line
	8800 5050 8800 5175
Wire Wire Line
	8800 5175 8250 5175
$Comp
L power:Vdrive #PWR010
U 1 1
P 9250 4700
F 0 "#PWR010" H 9050 4550 50  0001 C CNN
F 1 "Vdrive" H 9265 4873 50  0000 C CNN
F 2 "" H 9250 4700 50  0001 C CNN
F 3 "" H 9250 4700 50  0001 C CNN
	1    9250 4700
	1    0    0    -1  
$EndComp
Wire Wire Line
	9250 4700 9250 4850
Wire Wire Line
	9250 5275 9250 5475
$Comp
L Device:R R12
U 1 1
P 10025 5275
F 0 "R12" V 9818 5275 50  0000 C CNN
F 1 "2L" V 9909 5275 50  0000 C CNN
F 2 "Project_Library:CSS2H-3920K-2L00FE_Small_Outline" V 9955 5275 50  0001 C CNN
F 3 "~" H 10025 5275 50  0001 C CNN
	1    10025 5275
	0    1    1    0   
$EndComp
Wire Wire Line
	9250 5275 9725 5275
Wire Wire Line
	10175 5275 10225 5275
Text GLabel 10375 5525 2    50   Output ~ 0
CSR_C-
Text GLabel 9850 5525 2    50   Output ~ 0
CSR_C+
Wire Wire Line
	10375 5525 10225 5525
Wire Wire Line
	10225 5525 10225 5275
Connection ~ 10225 5275
Wire Wire Line
	10225 5275 10300 5275
Wire Wire Line
	9850 5525 9725 5525
Wire Wire Line
	9725 5525 9725 5275
Connection ~ 9725 5275
Wire Wire Line
	9725 5275 9875 5275
$Comp
L Device:C C7
U 1 1
P 8600 4875
F 0 "C7" H 8715 4921 50  0000 L CNN
F 1 "220N" H 8715 4830 50  0000 L CNN
F 2 "Capacitor_SMD:C_0603_1608Metric_Pad1.08x0.95mm_HandSolder" H 8638 4725 50  0001 C CNN
F 3 "~" H 8600 4875 50  0001 C CNN
	1    8600 4875
	1    0    0    -1  
$EndComp
Wire Wire Line
	8600 4725 8600 4575
Wire Wire Line
	8600 4575 8400 4575
Connection ~ 8400 4575
Wire Wire Line
	8600 5025 8600 5275
Connection ~ 8600 5275
Wire Wire Line
	8600 5275 9250 5275
Text GLabel 7100 5275 0    33   Output ~ 0
~FLT~_C
Text GLabel 7100 5175 0    50   Input ~ 0
EN
Wire Wire Line
	7100 5175 7300 5175
Wire Wire Line
	7100 5375 7300 5375
Wire Wire Line
	2200 3275 1250 3275
Wire Wire Line
	2200 3375 1550 3375
Wire Wire Line
	2200 3475 1850 3475
Connection ~ 1550 2800
Wire Wire Line
	1250 2800 1550 2800
Wire Wire Line
	1250 2875 1250 2800
$Comp
L Device:R R10
U 1 1
P 1250 3025
F 0 "R10" V 1043 3025 50  0000 C CNN
F 1 "51K" V 1134 3025 50  0000 C CNN
F 2 "Resistor_SMD:R_1206_3216Metric_Pad1.30x1.75mm_HandSolder" V 1180 3025 50  0001 C CNN
F 3 "~" H 1250 3025 50  0001 C CNN
	1    1250 3025
	1    0    0    1   
$EndComp
Wire Wire Line
	1850 2800 1550 2800
Connection ~ 1850 2800
Wire Wire Line
	1550 2800 1550 2875
Wire Wire Line
	1850 2800 1850 2875
Wire Wire Line
	2000 2800 1850 2800
$Comp
L Device:R R1
U 1 1
P 1550 3025
F 0 "R1" V 1343 3025 50  0000 C CNN
F 1 "51K" V 1434 3025 50  0000 C CNN
F 2 "Resistor_SMD:R_1206_3216Metric_Pad1.30x1.75mm_HandSolder" V 1480 3025 50  0001 C CNN
F 3 "~" H 1550 3025 50  0001 C CNN
	1    1550 3025
	1    0    0    1   
$EndComp
$Comp
L power:+3.3V #PWR0118
U 1 1
P 2000 2725
F 0 "#PWR0118" H 2000 2575 50  0001 C CNN
F 1 "+3.3V" H 2015 2898 50  0000 C CNN
F 2 "" H 2000 2725 50  0001 C CNN
F 3 "" H 2000 2725 50  0001 C CNN
	1    2000 2725
	-1   0    0    -1  
$EndComp
$Comp
L Device:R R2
U 1 1
P 1850 3025
F 0 "R2" V 1643 3025 50  0000 C CNN
F 1 "51K" V 1734 3025 50  0000 C CNN
F 2 "Resistor_SMD:R_1206_3216Metric_Pad1.30x1.75mm_HandSolder" V 1780 3025 50  0001 C CNN
F 3 "~" H 1850 3025 50  0001 C CNN
	1    1850 3025
	1    0    0    1   
$EndComp
Wire Wire Line
	1250 3175 1250 3275
Connection ~ 1250 3275
Wire Wire Line
	1250 3275 1025 3275
Wire Wire Line
	1550 3175 1550 3375
Connection ~ 1550 3375
Wire Wire Line
	1550 3375 1025 3375
Wire Wire Line
	1850 3175 1850 3475
Connection ~ 1850 3475
Wire Wire Line
	1850 3475 1025 3475
Text GLabel 1900 3575 0    50   Input ~ 0
I_SENSE_B
Wire Wire Line
	1900 3575 2200 3575
Text GLabel 1900 3675 0    50   Input ~ 0
I_SENSE_C
Wire Wire Line
	1900 3675 2200 3675
$Comp
L Amplifier_Operational:LM2902 U2
U 1 1
P 1900 6900
F 0 "U2" H 2050 7150 50  0000 C CNN
F 1 "LM2902" H 2025 7075 50  0000 C CNN
F 2 "Package_SO:SOIC-14_3.9x8.7mm_P1.27mm" H 1850 7000 50  0001 C CNN
F 3 "http://www.ti.com/lit/ds/symlink/lm2902-n.pdf" H 1950 7100 50  0001 C CNN
	1    1900 6900
	1    0    0    -1  
$EndComp
$Comp
L Amplifier_Operational:LM2902 U2
U 2 1
P 4675 5275
F 0 "U2" H 4675 5642 50  0000 C CNN
F 1 "LM2902" H 4675 5551 50  0000 C CNN
F 2 "Package_SO:SOIC-14_3.9x8.7mm_P1.27mm" H 4625 5375 50  0001 C CNN
F 3 "http://www.ti.com/lit/ds/symlink/lm2902-n.pdf" H 4725 5475 50  0001 C CNN
	2    4675 5275
	1    0    0    -1  
$EndComp
$Comp
L Amplifier_Operational:LM2902 U2
U 3 1
P 4675 6925
F 0 "U2" H 4675 7292 50  0000 C CNN
F 1 "LM2902" H 4675 7201 50  0000 C CNN
F 2 "Package_SO:SOIC-14_3.9x8.7mm_P1.27mm" H 4625 7025 50  0001 C CNN
F 3 "http://www.ti.com/lit/ds/symlink/lm2902-n.pdf" H 4725 7125 50  0001 C CNN
	3    4675 6925
	1    0    0    -1  
$EndComp
$Comp
L Amplifier_Operational:LM2902 U2
U 4 1
P 1925 5275
F 0 "U2" H 1925 5642 50  0000 C CNN
F 1 "LM2902" H 1925 5551 50  0000 C CNN
F 2 "Package_SO:SOIC-14_3.9x8.7mm_P1.27mm" H 1875 5375 50  0001 C CNN
F 3 "http://www.ti.com/lit/ds/symlink/lm2902-n.pdf" H 1975 5475 50  0001 C CNN
	4    1925 5275
	1    0    0    -1  
$EndComp
$Comp
L Amplifier_Operational:LM2902 U2
U 5 1
P 1900 6900
F 0 "U2" H 1975 6800 50  0000 L CNN
F 1 "LM2902" H 1875 6725 50  0000 L CNN
F 2 "Package_SO:SOIC-14_3.9x8.7mm_P1.27mm" H 1850 7000 50  0001 C CNN
F 3 "http://www.ti.com/lit/ds/symlink/lm2902-n.pdf" H 1950 7100 50  0001 C CNN
	5    1900 6900
	1    0    0    -1  
$EndComp
Wire Wire Line
	1325 6400 1425 6400
Wire Wire Line
	850  6400 850  6325
Text GLabel 2425 7275 2    50   Input ~ 0
1V65_REF
Wire Wire Line
	2425 7275 2325 7275
Connection ~ 2325 7275
Text GLabel 3700 7300 0    50   Input ~ 0
1V65_REF
Wire Wire Line
	3700 7300 3825 7300
Wire Wire Line
	1800 1150 1800 1250
Wire Wire Line
	1850 1150 1800 1150
$Comp
L Project_Library:PowerTab J3
U 1 1
P 1900 1150
F 0 "J3" H 1850 1075 50  0000 R CNN
F 1 "PowerTab" H 1697 1120 50  0001 R CNN
F 2 "TestPoint:TestPoint_THTPad_D4.0mm_Drill2.0mm" H 1800 875 50  0001 C CNN
F 3 "" H 1900 1150 50  0001 C CNN
	1    1900 1150
	-1   0    0    1   
$EndComp
Wire Wire Line
	1675 1250 1800 1250
Connection ~ 1800 1250
Wire Wire Line
	1800 1250 2075 1250
$Comp
L Project_Library:PowerTab J6
U 1 1
P 10350 3400
F 0 "J6" H 10300 3325 50  0000 R CNN
F 1 "PowerTab" H 10147 3370 50  0001 R CNN
F 2 "TestPoint:TestPoint_THTPad_D4.0mm_Drill2.0mm" H 10250 3125 50  0001 C CNN
F 3 "" H 10350 3400 50  0001 C CNN
	1    10350 3400
	-1   0    0    1   
$EndComp
$Comp
L Project_Library:PowerTab J7
U 1 1
P 10350 5275
F 0 "J7" H 10300 5200 50  0000 R CNN
F 1 "PowerTab" H 10147 5245 50  0001 R CNN
F 2 "TestPoint:TestPoint_THTPad_D4.0mm_Drill2.0mm" H 10250 5000 50  0001 C CNN
F 3 "" H 10350 5275 50  0001 C CNN
	1    10350 5275
	-1   0    0    1   
$EndComp
$Comp
L Device:R R17
U 1 1
P 3975 5175
F 0 "R17" V 3768 5175 50  0000 C CNN
F 1 "1K" V 3859 5175 50  0000 C CNN
F 2 "Resistor_SMD:R_1206_3216Metric_Pad1.30x1.75mm_HandSolder" V 3905 5175 50  0001 C CNN
F 3 "~" H 3975 5175 50  0001 C CNN
	1    3975 5175
	0    1    1    0   
$EndComp
$Comp
L Device:R R18
U 1 1
P 3975 5375
F 0 "R18" V 3768 5375 50  0000 C CNN
F 1 "1K" V 3859 5375 50  0000 C CNN
F 2 "Resistor_SMD:R_1206_3216Metric_Pad1.30x1.75mm_HandSolder" V 3905 5375 50  0001 C CNN
F 3 "~" H 3975 5375 50  0001 C CNN
	1    3975 5375
	0    1    1    0   
$EndComp
Wire Wire Line
	4125 5175 4275 5175
Wire Wire Line
	4375 5375 4250 5375
Wire Wire Line
	3825 5375 3650 5375
Wire Wire Line
	3825 5175 3650 5175
$Comp
L Device:R R20
U 1 1
P 4925 4875
F 0 "R20" V 4718 4875 50  0000 C CNN
F 1 "17K4" V 4809 4875 50  0000 C CNN
F 2 "Resistor_SMD:R_1206_3216Metric_Pad1.30x1.75mm_HandSolder" V 4855 4875 50  0001 C CNN
F 3 "~" H 4925 4875 50  0001 C CNN
	1    4925 4875
	0    1    1    0   
$EndComp
$Comp
L Device:R R19
U 1 1
P 3975 5650
F 0 "R19" V 4182 5650 50  0000 C CNN
F 1 "17K4" V 4091 5650 50  0000 C CNN
F 2 "Resistor_SMD:R_1206_3216Metric_Pad1.30x1.75mm_HandSolder" V 3905 5650 50  0001 C CNN
F 3 "~" H 3975 5650 50  0001 C CNN
	1    3975 5650
	0    -1   -1   0   
$EndComp
Connection ~ 4250 5375
Wire Wire Line
	4250 5375 4125 5375
Wire Wire Line
	4275 5175 4275 4875
Wire Wire Line
	4275 4875 4775 4875
Connection ~ 4275 5175
Wire Wire Line
	4275 5175 4375 5175
Wire Wire Line
	5075 4875 5150 4875
Wire Wire Line
	5150 4875 5150 5275
Wire Wire Line
	5150 5275 4975 5275
Wire Wire Line
	5150 5275 5475 5275
Connection ~ 5150 5275
Wire Wire Line
	4125 5650 4250 5650
Wire Wire Line
	4250 5375 4250 5650
Text GLabel 3650 5375 0    50   Input ~ 0
CSR_A+
Text GLabel 3650 5175 0    50   Input ~ 0
CSR_A-
Text GLabel 5475 5275 2    50   Output ~ 0
I_SENSE_A
Text GLabel 3700 5650 0    50   Input ~ 0
1V65_REF
Wire Wire Line
	3700 5650 3825 5650
$Comp
L Device:R R13
U 1 1
P 1225 5175
F 0 "R13" V 1018 5175 50  0000 C CNN
F 1 "1K" V 1109 5175 50  0000 C CNN
F 2 "Resistor_SMD:R_1206_3216Metric_Pad1.30x1.75mm_HandSolder" V 1155 5175 50  0001 C CNN
F 3 "~" H 1225 5175 50  0001 C CNN
	1    1225 5175
	0    1    1    0   
$EndComp
$Comp
L Device:R R14
U 1 1
P 1225 5375
F 0 "R14" V 1018 5375 50  0000 C CNN
F 1 "1K" V 1109 5375 50  0000 C CNN
F 2 "Resistor_SMD:R_1206_3216Metric_Pad1.30x1.75mm_HandSolder" V 1155 5375 50  0001 C CNN
F 3 "~" H 1225 5375 50  0001 C CNN
	1    1225 5375
	0    1    1    0   
$EndComp
Wire Wire Line
	1375 5175 1525 5175
Wire Wire Line
	1625 5375 1500 5375
Wire Wire Line
	1075 5375 900  5375
Wire Wire Line
	1075 5175 900  5175
$Comp
L Device:R R16
U 1 1
P 2175 4875
F 0 "R16" V 1968 4875 50  0000 C CNN
F 1 "17K4" V 2059 4875 50  0000 C CNN
F 2 "Resistor_SMD:R_1206_3216Metric_Pad1.30x1.75mm_HandSolder" V 2105 4875 50  0001 C CNN
F 3 "~" H 2175 4875 50  0001 C CNN
	1    2175 4875
	0    1    1    0   
$EndComp
$Comp
L Device:R R15
U 1 1
P 1225 5650
F 0 "R15" V 1432 5650 50  0000 C CNN
F 1 "17K4" V 1341 5650 50  0000 C CNN
F 2 "Resistor_SMD:R_1206_3216Metric_Pad1.30x1.75mm_HandSolder" V 1155 5650 50  0001 C CNN
F 3 "~" H 1225 5650 50  0001 C CNN
	1    1225 5650
	0    -1   -1   0   
$EndComp
Connection ~ 1500 5375
Wire Wire Line
	1500 5375 1375 5375
Wire Wire Line
	1525 5175 1525 4875
Wire Wire Line
	1525 4875 2025 4875
Connection ~ 1525 5175
Wire Wire Line
	1525 5175 1625 5175
Wire Wire Line
	2325 4875 2400 4875
Wire Wire Line
	2400 4875 2400 5275
Wire Wire Line
	2400 5275 2225 5275
Wire Wire Line
	2400 5275 2725 5275
Connection ~ 2400 5275
Wire Wire Line
	1375 5650 1500 5650
Wire Wire Line
	1500 5375 1500 5650
Text GLabel 900  5375 0    50   Input ~ 0
CSR_C+
Text GLabel 900  5175 0    50   Input ~ 0
CSR_C-
Text GLabel 2725 5275 2    50   Output ~ 0
I_SENSE_C
Text GLabel 950  5650 0    50   Input ~ 0
1V65_REF
Wire Wire Line
	950  5650 1075 5650
$Comp
L power:+3.3V #PWR0105
U 1 1
P 4375 2325
F 0 "#PWR0105" H 4375 2175 50  0001 C CNN
F 1 "+3.3V" H 4390 2498 50  0000 C CNN
F 2 "" H 4375 2325 50  0001 C CNN
F 3 "" H 4375 2325 50  0001 C CNN
	1    4375 2325
	1    0    0    -1  
$EndComp
Wire Wire Line
	4375 2325 4375 2425
$Comp
L power:+5V #PWR0106
U 1 1
P 5500 2325
F 0 "#PWR0106" H 5500 2175 50  0001 C CNN
F 1 "+5V" H 5515 2498 50  0000 C CNN
F 2 "" H 5500 2325 50  0001 C CNN
F 3 "" H 5500 2325 50  0001 C CNN
	1    5500 2325
	1    0    0    -1  
$EndComp
Wire Wire Line
	5500 2325 5500 2425
Text GLabel 4375 2625 0    50   Input ~ 0
PWM_IN_B
Text GLabel 5500 2625 2    50   Output ~ 0
PWM_B
Connection ~ 5500 2425
Wire Wire Line
	5500 2525 5500 2425
Wire Wire Line
	4375 2625 4600 2625
Wire Wire Line
	5500 2425 5250 2425
Wire Wire Line
	5250 2525 5500 2525
Wire Wire Line
	4375 2425 4600 2425
Wire Wire Line
	4925 3000 4925 2900
$Comp
L power:GND #PWR0107
U 1 1
P 4925 3000
F 0 "#PWR0107" H 4925 2750 50  0001 C CNN
F 1 "GND" H 4930 2827 50  0000 C CNN
F 2 "" H 4925 3000 50  0001 C CNN
F 3 "" H 4925 3000 50  0001 C CNN
	1    4925 3000
	1    0    0    -1  
$EndComp
Wire Wire Line
	5500 2625 5250 2625
$Comp
L Project_Library:PI4ULS5V201TAEX U7
U 1 1
P 4925 2550
F 0 "U7" H 4925 2940 50  0000 C CNN
F 1 "PI4ULS5V201TAEX" H 4925 2849 50  0000 C CNN
F 2 "Package_TO_SOT_SMD:SOT-23-6" H 4925 1875 50  0001 C CNN
F 3 "" H 4875 2750 50  0001 C CNN
	1    4925 2550
	1    0    0    -1  
$EndComp
$Comp
L power:+3.3V #PWR0108
U 1 1
P 4375 3500
F 0 "#PWR0108" H 4375 3350 50  0001 C CNN
F 1 "+3.3V" H 4390 3673 50  0000 C CNN
F 2 "" H 4375 3500 50  0001 C CNN
F 3 "" H 4375 3500 50  0001 C CNN
	1    4375 3500
	1    0    0    -1  
$EndComp
Wire Wire Line
	4375 3500 4375 3600
$Comp
L power:+5V #PWR0120
U 1 1
P 5500 3500
F 0 "#PWR0120" H 5500 3350 50  0001 C CNN
F 1 "+5V" H 5515 3673 50  0000 C CNN
F 2 "" H 5500 3500 50  0001 C CNN
F 3 "" H 5500 3500 50  0001 C CNN
	1    5500 3500
	1    0    0    -1  
$EndComp
Wire Wire Line
	5500 3500 5500 3600
Text GLabel 4375 3800 0    50   Input ~ 0
PWM_IN_C
Text GLabel 5500 3800 2    50   Output ~ 0
PWM_C
Connection ~ 5500 3600
Wire Wire Line
	5500 3700 5500 3600
Wire Wire Line
	4375 3800 4600 3800
Wire Wire Line
	5500 3600 5250 3600
Wire Wire Line
	5250 3700 5500 3700
Wire Wire Line
	4375 3600 4600 3600
Wire Wire Line
	4925 4175 4925 4075
$Comp
L power:GND #PWR0121
U 1 1
P 4925 4175
F 0 "#PWR0121" H 4925 3925 50  0001 C CNN
F 1 "GND" H 4930 4002 50  0000 C CNN
F 2 "" H 4925 4175 50  0001 C CNN
F 3 "" H 4925 4175 50  0001 C CNN
	1    4925 4175
	1    0    0    -1  
$EndComp
Wire Wire Line
	5500 3800 5250 3800
$Comp
L Project_Library:PI4ULS5V201TAEX U8
U 1 1
P 4925 3725
F 0 "U8" H 4925 4115 50  0000 C CNN
F 1 "PI4ULS5V201TAEX" H 4925 4024 50  0000 C CNN
F 2 "Package_TO_SOT_SMD:SOT-23-6" H 4925 3050 50  0001 C CNN
F 3 "" H 4875 3925 50  0001 C CNN
	1    4925 3725
	1    0    0    -1  
$EndComp
$EndSCHEMATC
